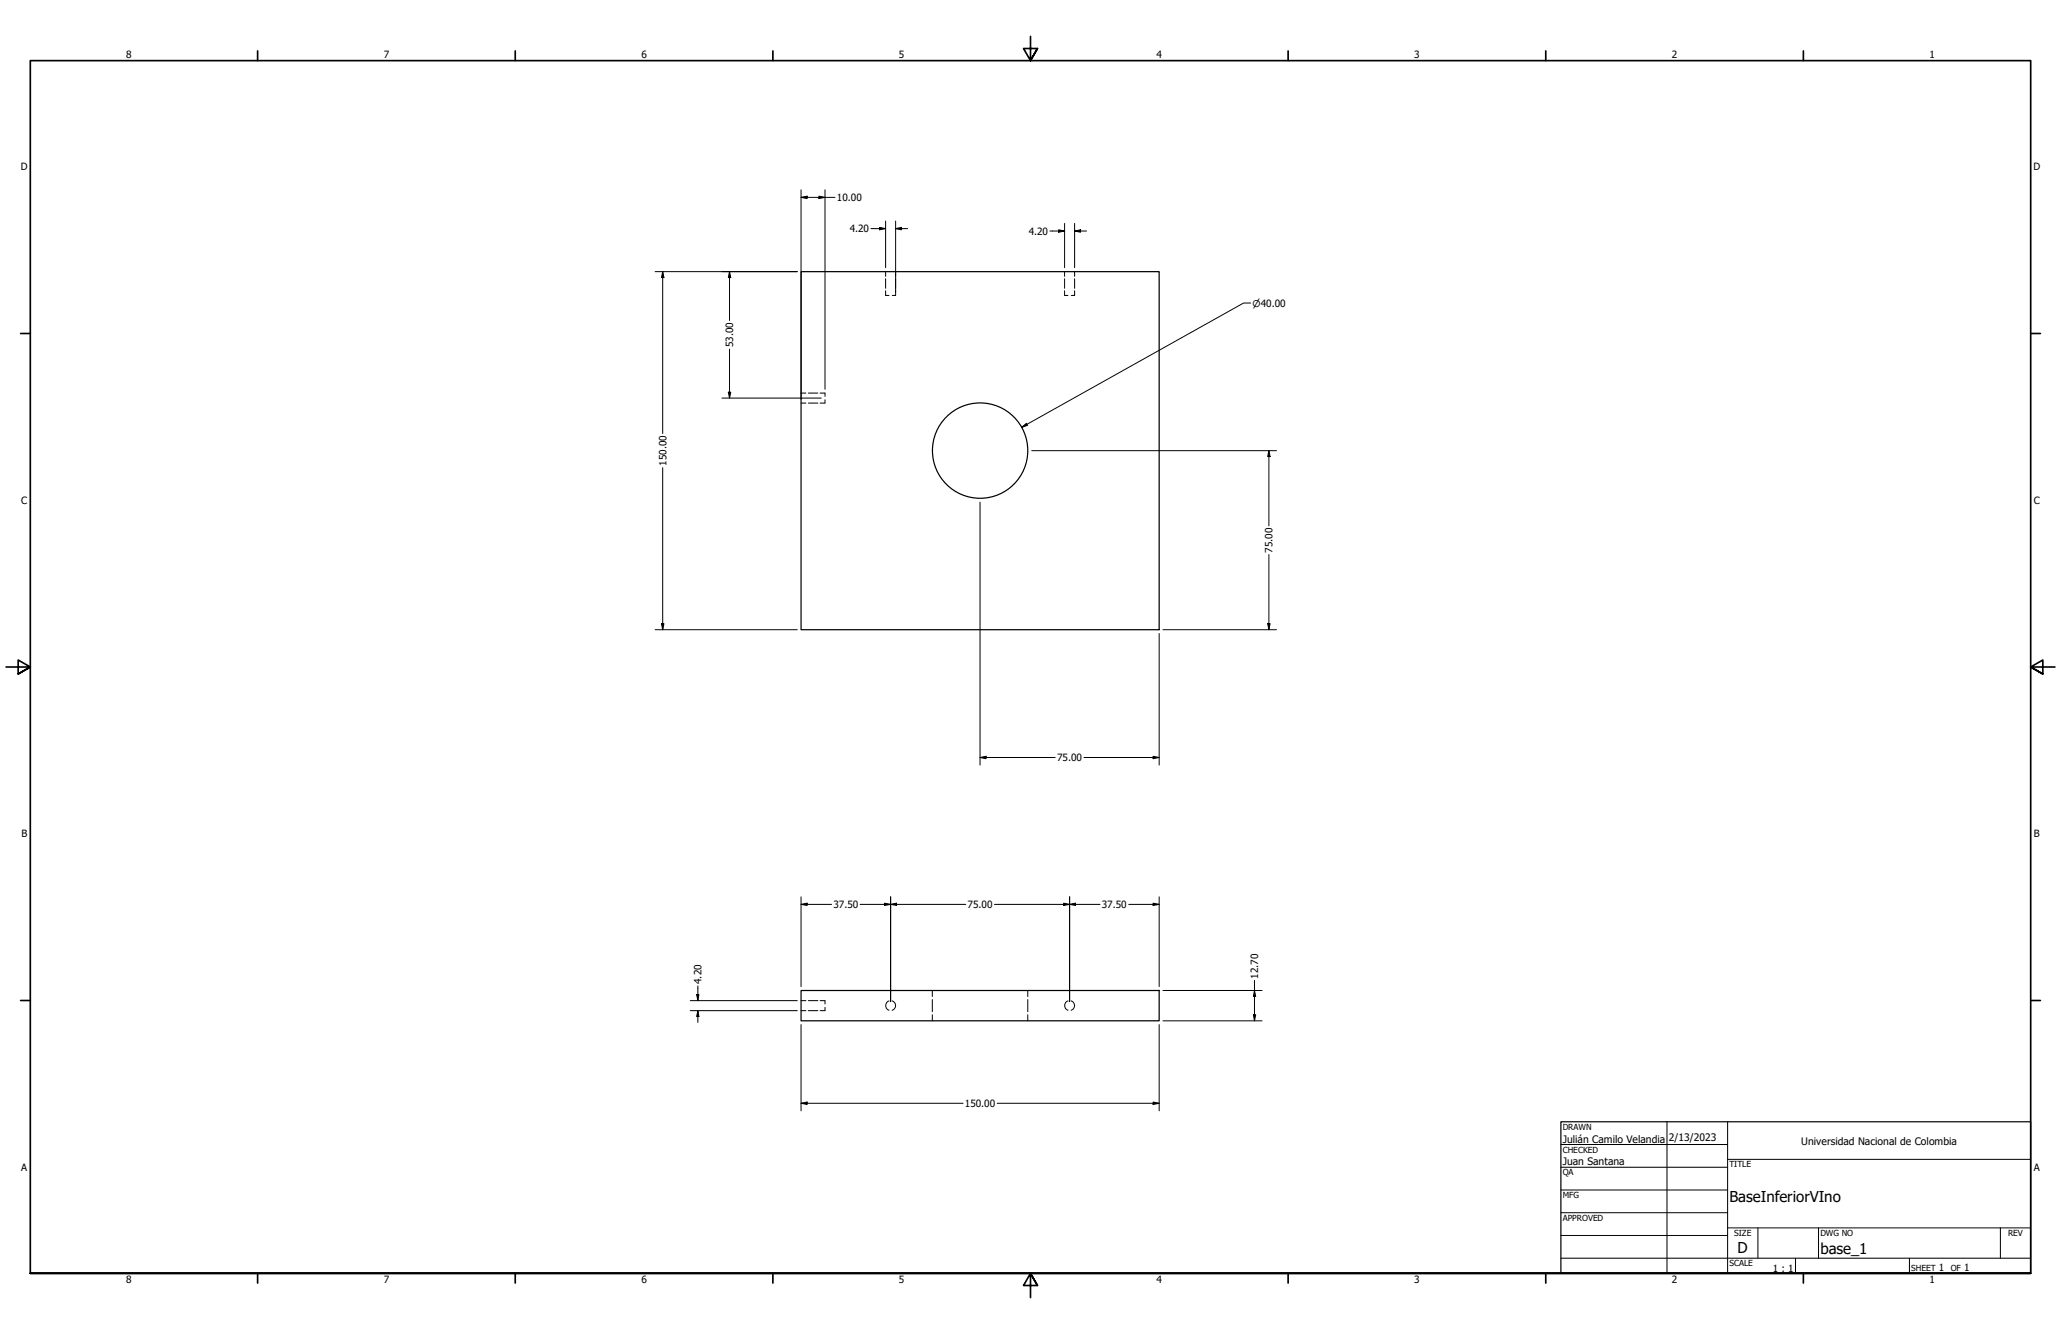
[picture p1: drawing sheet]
<svg xmlns="http://www.w3.org/2000/svg" width="864mm" height="559mm" viewBox="0 0 864 559" stroke-linecap="round" stroke-linejoin="round" font-family="sans-serif">
<!-- layer: Hidden (ANSI) -->
<g fill="none" stroke="#000" stroke-width=".42">
<path d="M371.1 113.8v2M371.1 116.8v4M375.3 113.8v2M375.3 116.8v4M446.1 113.8v2M446.1 116.8v4M450.3 113.8v2M450.3 116.8v4M371.1 121.8v2h1.4M375.3 121.8v2h-1.4M446.1 121.8v2h1.4M450.3 121.8v2h-1.4"/>
<path d="M335.7 164.7h2M335.7 168.8h2M338.7 164.7h4M338.7 168.8h4M343.7 164.7h2v1.4M345.7 167.4v1.4h-2M335.7 419.2h2M338.7 419.2h4M343.7 419.2h2v1.4M372.6 419.3a2.02 2.02 0 0 0-1.5 1.9 2.02 2.02 0 0 0 1.5 2M373.8 419.2a2.1 2.1 0 0 1 1.5 2 2.1 2.1 0 0 1-1.5 2M390.7 414.9v2.5"/>
<path d="M390.7 418.7v5.1M430.7 414.9v2.5M430.7 418.7v5.1M447.5 419.3a2.02 2.02 0 0 0-1.4 1.9 2.02 2.02 0 0 0 1.4 2M448.8 419.2a2.1 2.1 0 0 1 1.5 2 2.1 2.1 0 0 1-1.5 2M335.7 423.4h2M338.7 423.4h4M345.7 422v1.4h-2M390.7 425.1v2.5M430.7 425.1v2.5"/>
</g>
<!-- layer: Visible (ANSI) -->
<g fill="none" stroke="#000" stroke-width=".51">
<path d="M335.7 113.8h150v150h-150zM335.7 414.9h150v12.7h-150z"/>
<circle cx="410.7" cy="188.8" r="20"/>
</g>
<!-- layer: Border (ANSI) -->
<g fill="none" stroke="#000" stroke-width=".7">
<path d="M431.8 15.2v10.2l-2.9-5.1h5.8l-2.9 5.1 2.9-5.1M107.9 21.3v4.1M215.9 21.3v4.1M323.8 21.3v4.1M539.8 21.3v4.1M647.7 21.3v4.1M755.6 21.3v4.1M8.6 139.7h4.1M850.9 139.7h4.1M2.5 279.4h10.2l-5.1-2.9v5.8l5.1-2.9-5.1 2.9M861.1 279.4h-10.2l5.1-2.9v5.8l-5.1-2.9 5.1 2.9M8.6 419.1h4.1"/>
<path d="M850.9 419.1h4.1M12.7 533.4v-508h838.2v508h-838.2h838.2M107.9 533.4v4.1M215.9 533.4v4.1M323.8 533.4v4.1M434.7 538.5l-2.9-5.1 2.9 5.1h-5.8l2.9-5.1v10.2M539.8 533.4v4.1M647.7 533.4v4.1M755.6 533.4v4.1"/>
</g>
<!-- layer: Title (ANSI) -->
<g fill="none" stroke="#000" stroke-width=".42">
<path d="M654 479.4h69.9M698.5 469.9v63.5M723.9 469.9v63.5M654 488.9h69.9M654 498.5h69.9M723.9 485.6h127M654 508h69.9M654 517.5h69.9M723.9 514.3h127M736.6 514.3v12.7M762 514.3v12.7M838.2 514.3v12.7"/>
<path d="M654 527h196.9M752.3 527v6.4M800.1 527v6.4"/>
</g>
<path d="M654 469.9h196.9v63.5h-196.9z" fill="none" stroke="#000" stroke-width=".51"/>
<!-- layer: Dimension (ANSI) -->
<g fill="none" stroke="#000" stroke-width=".42">
<path d="M335.7 79.5v87.8M345.7 79.5v83.6M335.7 82.7l2.5-.5v1zM335.7 82.7h14.2M343.2 82.2l2.5 .5-2.5 .5zM364.9 95.8h6.2M368.6 95.2l2.5 .6-2.5 .5zM371.1 92.6v19.5M375.3 95.8l2.5-.6v1.1zM375.3 95.8h5M375.3 92.6v29.6M439.9 96.8h6.2"/>
<path d="M443.6 96.3l2.5 .5-2.5 .5zM446.1 93.6v18.5M450.3 96.8l2.5-.5v1zM450.3 96.8h5M450.3 93.6v18.5M274.5 113.8h59.6M277.7 113.8l.5 2.5h-1zM277.7 113.8v67.8M305.7 113.8l.5 2.5h-1zM305.7 113.8v20.4M524.1 126.9h-3l-93 52.1M305.7 146.2v20.6"/>
<path d="M302.5 166.8h41.6M305.2 164.3h1l-.5 2.5zM428.1 179l2-1.6 .4 .8zM277.7 195.9v67.9M432.3 188.8h102.6M531.7 188.8l.5 2.5h-1zM531.7 188.8v31.5M410.7 210.4v110.1M531.7 232.3v31.5M274.5 263.8h59.6M277.2 261.2h1l-.5 2.6zM485.7 265.4v55.1"/>
<path d="M487.3 263.8h47.6M531.2 261.2h1l-.5 2.6zM410.7 317.3l2.5-.5v1zM410.7 317.3h31.5M454.2 317.3h31.5M483.2 316.8l2.5 .5-2.5 .5zM335.7 378.8l2.5-.5v1zM335.7 375.7v37.6M335.7 378.8h12.7M360.4 378.8h44.3M370.6 378.3l2.6 .5-2.6 .5zM373.2 378.8l2.5-.5v1z"/>
<path d="M373.2 375.7v43.9M416.7 378.8h44.2M445.7 378.3l2.5 .5-2.5 .5zM448.2 378.8l2.5-.5v1zM448.2 375.7v43.9M472.9 378.8h12.8M483.2 378.3l2.5 .5-2.5 .5zM485.7 375.7v37.6M289.2 419.2h44.9M291.9 416.6h1l-.5 2.6zM292.4 413v6.2M487.3 414.9h41.5"/>
<path d="M525.7 414.9l.5 2.5h-1zM525.7 410.7v16.9M289.2 423.4h44.9M292.4 423.4l.5 2.4h-1zM292.4 423.4v4.9M335.7 429.2v36.1M485.7 429.2v36.1M487.3 427.6h41.5M525.2 425.1h1l-.5 2.5zM335.7 462.2l2.5-.6v1.1zM335.7 462.2h67.8M417.8 462.2h67.9"/>
<path d="M483.2 461.6l2.5 .6-2.5 .5z"/>
</g>
<g fill="#000">
<path d="M335.7 82.7l2.5-.5v1z" fill-rule="evenodd"/>
<path d="M343.2 82.2l2.5 .5-2.5 .5z" fill-rule="evenodd"/>
<path d="M368.6 95.2l2.5 .6-2.5 .5z" fill-rule="evenodd"/>
<path d="M375.3 95.8l2.5-.6v1.1z" fill-rule="evenodd"/>
<path d="M443.6 96.3l2.5 .5-2.5 .5z" fill-rule="evenodd"/>
<path d="M450.3 96.8l2.5-.5v1z" fill-rule="evenodd"/>
<path d="M277.7 113.8l.5 2.5h-1z" fill-rule="evenodd"/>
<path d="M305.7 113.8l.5 2.5h-1z" fill-rule="evenodd"/>
<path d="M305.2 164.3h1l-.5 2.5z" fill-rule="evenodd"/>
<path d="M428.1 179l2-1.6 .4 .8z" fill-rule="evenodd"/>
<path d="M531.7 188.8l.5 2.5h-1z" fill-rule="evenodd"/>
<path d="M277.2 261.2h1l-.5 2.6z" fill-rule="evenodd"/>
<path d="M531.2 261.2h1l-.5 2.6z" fill-rule="evenodd"/>
<path d="M410.7 317.3l2.5-.5v1z" fill-rule="evenodd"/>
<path d="M483.2 316.8l2.5 .5-2.5 .5z" fill-rule="evenodd"/>
<path d="M335.7 378.8l2.5-.5v1z" fill-rule="evenodd"/>
<path d="M370.6 378.3l2.6 .5-2.6 .5z" fill-rule="evenodd"/>
<path d="M373.2 378.8l2.5-.5v1z" fill-rule="evenodd"/>
<path d="M445.7 378.3l2.5 .5-2.5 .5z" fill-rule="evenodd"/>
<path d="M448.2 378.8l2.5-.5v1z" fill-rule="evenodd"/>
<path d="M483.2 378.3l2.5 .5-2.5 .5z" fill-rule="evenodd"/>
<path d="M291.9 416.6h1l-.5 2.6z" fill-rule="evenodd"/>
<path d="M525.7 414.9l.5 2.5h-1z" fill-rule="evenodd"/>
<path d="M292.4 423.4l.5 2.4h-1z" fill-rule="evenodd"/>
<path d="M525.2 425.1h1l-.5 2.5z" fill-rule="evenodd"/>
<path d="M335.7 462.2l2.5-.6v1.1z" fill-rule="evenodd"/>
<path d="M483.2 461.6l2.5 .6-2.5 .5z" fill-rule="evenodd"/>
</g>
<g font-size="6.3">
<text x="724.7" y="503.4">BaseInferiorVIno</text>
<text x="728.1" y="524.9">D</text>
<text x="762.8" y="525.4">base_1</text>
</g>
<g font-size="4.3">
<text x="654.8" y="478.6">Julián Camilo Velandia</text>
<text x="699.3" y="478">2/13/2023</text>
<text x="754.8" y="479.4">Universidad Nacional de Colombia</text>
<text x="654.8" y="488.1">Juan Santana</text>
</g>
<g font-size="4.2">
<text x="52.8" y="24.4">8</text>
<text x="160.8" y="24.4">7</text>
<text x="268.7" y="24.4">6</text>
<text x="376.7" y="24.4">5</text>
<text x="484.6" y="24.4">4</text>
<text x="592.6" y="24.4">3</text>
<text x="700.5" y="24.4">2</text>
<text x="808.5" y="24.4">1</text>
<text x="8.8" y="71.4">D</text>
<text x="852" y="71.4">D</text>
<text x="350.7" y="84.2">10.00</text>
<text x="356" y="97.3">4.20</text>
<text x="431" y="98.3">4.20</text>
<text x="307.2" y="145.5" transform="rotate(-90 307.2 145.5)">53.00</text>
<text x="279.2" y="195.1" transform="rotate(-90 279.2 195.1)">150.00</text>
<text x="8.9" y="211.1">C</text>
<text x="852.2" y="211.1">C</text>
<text x="533.2" y="231.5" transform="rotate(-90 533.2 231.5)">75.00</text>
<text x="443" y="318.8">75.00</text>
<text x="9" y="350.8">B</text>
<text x="852.2" y="350.8">B</text>
<text x="349.2" y="380.4">37.50</text>
<text x="405.4" y="380.4">75.00</text>
<text x="461.7" y="380.4">37.50</text>
<text x="293.9" y="412.2" transform="rotate(-90 293.9 412.2)">4.20</text>
<text x="527.2" y="409.9" transform="rotate(-90 527.2 409.9)">12.70</text>
<text x="404.3" y="463.7">150.00</text>
<text x="8.9" y="490.5">A</text>
<text x="852.2" y="490.5">A</text>
<text x="742.9" y="532.6">1 : 1</text>
<text x="812.4" y="532.6">1</text>
<text x="823" y="532.6">1</text>
<text x="52.8" y="537.5">8</text>
<text x="160.8" y="537.5">7</text>
<text x="268.7" y="537.5">6</text>
<text x="376.7" y="537.5">5</text>
<text x="484.6" y="537.5">4</text>
<text x="592.6" y="537.5">3</text>
<text x="700.5" y="537.5">2</text>
<text x="808.5" y="537.5">1</text>
</g>
<text font-size="3.9" x="524.9" y="128.4">⌀40.00</text>
<g font-size="3.5">
<text x="654.8" y="473.2">DRAWN</text>
<text x="654.8" y="482.8">CHECKED</text>
<text x="724.7" y="488.9">TITLE</text>
<text x="654.8" y="492.3">QA</text>
<text x="654.8" y="501.8">MFG</text>
<text x="654.8" y="511.4">APPROVED</text>
<text x="726.7" y="517.7">SIZE</text>
<text x="762.8" y="517.7">DWG NO</text>
<text x="841.4" y="517.7">REV</text>
<text x="724.7" y="530.4">SCALE</text>
<text x="800.9" y="532.6">SHEET</text>
<text x="817.4" y="532.6">OF</text>
</g>
</svg>
